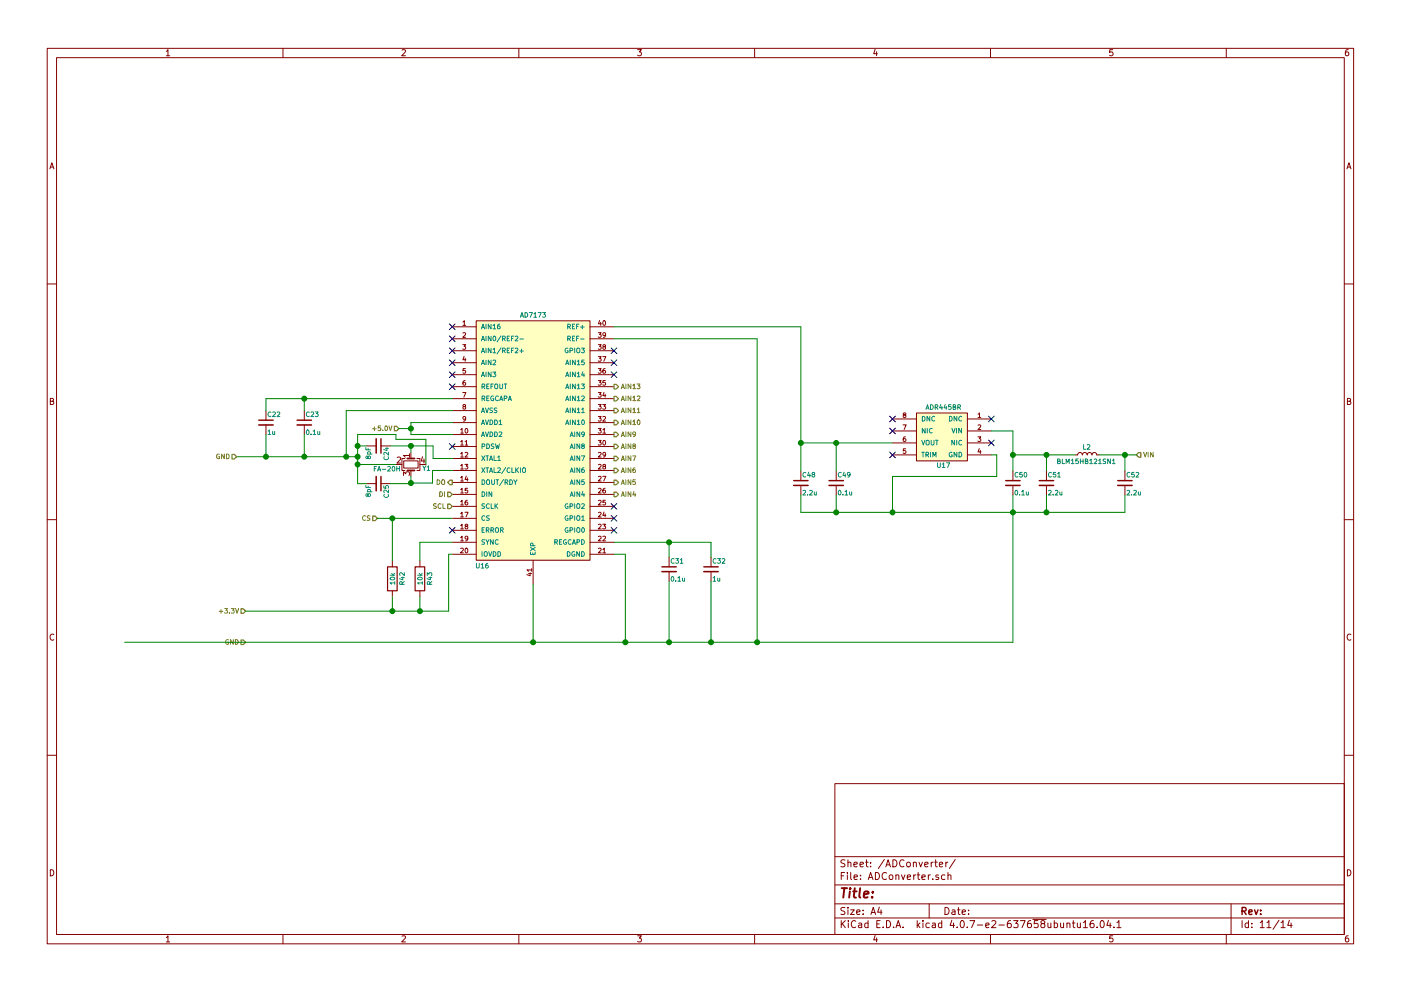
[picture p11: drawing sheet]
EESchema Schematic File Version 2
LIBS:power
LIBS:device
LIBS:switches
LIBS:relays
LIBS:motors
LIBS:transistors
LIBS:conn
LIBS:linear
LIBS:regul
LIBS:74xx
LIBS:cmos4000
LIBS:adc-dac
LIBS:memory
LIBS:xilinx
LIBS:microcontrollers
LIBS:dsp
LIBS:microchip
LIBS:analog_switches
LIBS:motorola
LIBS:texas
LIBS:intel
LIBS:audio
LIBS:interface
LIBS:digital-audio
LIBS:philips
LIBS:display
LIBS:cypress
LIBS:siliconi
LIBS:opto
LIBS:atmel
LIBS:contrib
LIBS:valves
LIBS:neuro
LIBS:neurolab-cache
EELAYER 25 0
EELAYER END
$Descr A4 11693 8268
encoding utf-8
Sheet 11 14
Title ""
Date ""
Rev ""
Comp ""
Comment1 ""
Comment2 ""
Comment3 ""
Comment4 ""
$EndDescr
$Comp
L AD7173 U16
U 1 1
P 4450 3670
F 0 "U16" H 4025 2625 39  0000 C CNN
F 1 "AD7173" H 4450 4720 39  0000 C CNN
F 2 "SMD_Packages:LFCSP-40-1EP" H 4450 3670 39  0001 C CNN
F 3 "" H 4450 3670 39  0001 C CNN
	1    4450 3670
	1    0    0    -1  
$EndComp
Text HLabel 2050 5355 0    39   Input ~ 0
GND
Text HLabel 3330 3570 0    39   Input ~ 0
+5.0V
Text HLabel 2050 5095 0    39   Input ~ 0
+3.3V
$Comp
L C_Small C31
U 1 1
P 5585 4745
F 0 "C31" H 5595 4815 39  0000 L CNN
F 1 "0.1u" H 5595 4665 39  0000 L CNN
F 2 "Capacitors_SMD:C_0603" H 5585 4745 50  0001 C CNN
F 3 "" H 5585 4745 50  0001 C CNN
	1    5585 4745
	1    0    0    -1  
$EndComp
$Comp
L C_Small C32
U 1 1
P 5935 4745
F 0 "C32" H 5945 4815 39  0000 L CNN
F 1 "1u" H 5945 4665 39  0000 L CNN
F 2 "Capacitors_SMD:C_0603" H 5935 4745 50  0001 C CNN
F 3 "" H 5935 4745 50  0001 C CNN
	1    5935 4745
	1    0    0    -1  
$EndComp
Wire Wire Line
	5585 4645 5585 4520
Wire Wire Line
	5125 4520 5935 4520
Wire Wire Line
	5935 4520 5935 4645
Connection ~ 5585 4520
Wire Wire Line
	5935 5355 5935 4845
Wire Wire Line
	8455 5355 1040 5355
Wire Wire Line
	4450 5355 4450 4870
Wire Wire Line
	5585 4845 5585 5355
Connection ~ 5585 5355
Wire Wire Line
	6320 5355 6320 2820
Wire Wire Line
	6320 2820 5125 2820
Connection ~ 5935 5355
Connection ~ 4450 5355
Wire Wire Line
	5125 4620 5220 4620
Wire Wire Line
	5220 4620 5220 5355
Connection ~ 5220 5355
$Comp
L C_Small C23
U 1 1
P 2540 3520
F 0 "C23" H 2550 3590 39  0000 L CNN
F 1 "0.1u" H 2550 3440 39  0000 L CNN
F 2 "Capacitors_SMD:C_0603" H 2540 3520 50  0001 C CNN
F 3 "" H 2540 3520 50  0001 C CNN
	1    2540 3520
	1    0    0    -1  
$EndComp
$Comp
L C_Small C22
U 1 1
P 2220 3520
F 0 "C22" H 2230 3590 39  0000 L CNN
F 1 "1u" H 2230 3440 39  0000 L CNN
F 2 "Capacitors_SMD:C_0603" H 2220 3520 50  0001 C CNN
F 3 "" H 2220 3520 50  0001 C CNN
	1    2220 3520
	1    0    0    -1  
$EndComp
Wire Wire Line
	2220 3320 3775 3320
Wire Wire Line
	2220 3320 2220 3420
Wire Wire Line
	2540 3420 2540 3320
Connection ~ 2540 3320
Wire Wire Line
	2220 3620 2220 3805
Wire Wire Line
	2985 3805 1975 3805
Wire Wire Line
	2540 3805 2540 3620
Wire Wire Line
	3775 3420 2890 3420
Wire Wire Line
	2890 3420 2890 3805
Connection ~ 2540 3805
Text HLabel 1975 3805 0    39   Input ~ 0
GND
Connection ~ 2220 3805
Wire Wire Line
	3330 3570 3430 3570
Wire Wire Line
	3430 3520 3430 3620
Wire Wire Line
	3430 3520 3775 3520
Wire Wire Line
	3430 3620 3775 3620
Connection ~ 3430 3570
$Comp
L Crystal_GND24_Small Y1
U 1 1
P 3430 3870
F 0 "Y1" V 3460 3965 39  0000 L CNN
F 1 "FA-20H" V 3465 3555 39  0000 L CNN
F 2 "Crystals:Crystal_SMD_SeikoEpson_FA238-4pin_3.2x2.5mm" H 3430 3870 50  0001 C CNN
F 3 "" H 3430 3870 50  0001 C CNN
	1    3430 3870
	0    1    1    0   
$EndComp
$Comp
L C_Small C24
U 1 1
P 3160 3715
F 0 "C24" H 3170 3785 39  0000 L CNN
F 1 "8pF" H 3170 3635 39  0000 L CNN
F 2 "Capacitors_SMD:C_0603" H 3160 3715 50  0001 C CNN
F 3 "" H 3160 3715 50  0001 C CNN
	1    3160 3715
	0    1    1    0   
$EndComp
$Comp
L C_Small C25
U 1 1
P 3160 4030
F 0 "C25" H 3170 4100 39  0000 L CNN
F 1 "8pF" H 3170 3950 39  0000 L CNN
F 2 "Capacitors_SMD:C_0603" H 3160 4030 50  0001 C CNN
F 3 "" H 3160 4030 50  0001 C CNN
	1    3160 4030
	0    1    1    0   
$EndComp
Wire Wire Line
	3060 3715 2985 3715
Wire Wire Line
	2985 3620 2985 4030
Wire Wire Line
	2985 4030 3060 4030
Connection ~ 2985 3805
Connection ~ 2890 3805
Wire Wire Line
	3260 3715 3615 3715
Wire Wire Line
	3430 3715 3430 3770
Wire Wire Line
	3430 3970 3430 4030
Wire Wire Line
	3430 4030 3260 4030
Wire Wire Line
	3305 3870 2985 3870
Connection ~ 2985 3870
Wire Wire Line
	3555 3870 3555 3660
Wire Wire Line
	3555 3660 3305 3660
Wire Wire Line
	3305 3660 3305 3620
Wire Wire Line
	3305 3620 2985 3620
Connection ~ 2985 3715
Wire Wire Line
	3775 3820 3615 3820
Wire Wire Line
	3615 3820 3615 3715
Connection ~ 3430 3715
Wire Wire Line
	3430 4025 3610 4025
Wire Wire Line
	3610 4025 3610 3920
Wire Wire Line
	3610 3920 3775 3920
Connection ~ 3430 4025
NoConn ~ 3775 3720
NoConn ~ 5125 4420
NoConn ~ 5125 4320
NoConn ~ 5125 4220
NoConn ~ 5125 3120
NoConn ~ 5125 3020
NoConn ~ 5125 2920
Text HLabel 5125 3220 2    39   Output ~ 8
AIN13
Text HLabel 5125 3320 2    39   Output ~ 8
AIN12
Text HLabel 5125 3420 2    39   Output ~ 8
AIN11
Text HLabel 5125 3520 2    39   Output ~ 8
AIN10
Text HLabel 5125 3620 2    39   Output ~ 8
AIN9
Text HLabel 5125 3720 2    39   Output ~ 8
AIN8
Text HLabel 5125 3820 2    39   Output ~ 8
AIN7
Text HLabel 5125 3920 2    39   Output ~ 8
AIN6
Text HLabel 5125 4120 2    39   Output ~ 8
AIN4
Text HLabel 5125 4020 2    39   Output ~ 8
AIN5
Text HLabel 3775 4020 0    39   Output ~ 0
DO
Text HLabel 3775 4120 0    39   Input ~ 0
DI
Text HLabel 3775 4220 0    39   Input ~ 0
SCL
Text HLabel 3150 4320 0    39   Input ~ 0
CS
$Comp
L R R42
U 1 1
P 3275 4825
F 0 "R42" V 3355 4825 39  0000 C CNN
F 1 "10k" V 3275 4825 39  0000 C CNN
F 2 "Resistors_SMD:R_0603_HandSoldering" V 3205 4825 50  0001 C CNN
F 3 "" H 3275 4825 50  0001 C CNN
	1    3275 4825
	1    0    0    -1  
$EndComp
$Comp
L R R43
U 1 1
P 3505 4825
F 0 "R43" V 3585 4825 39  0000 C CNN
F 1 "10k" V 3505 4825 39  0000 C CNN
F 2 "Resistors_SMD:R_0603_HandSoldering" V 3435 4825 50  0001 C CNN
F 3 "" H 3505 4825 50  0001 C CNN
	1    3505 4825
	1    0    0    -1  
$EndComp
Wire Wire Line
	3275 4975 3275 5095
Wire Wire Line
	2050 5095 3745 5095
Wire Wire Line
	3505 5095 3505 4975
Wire Wire Line
	3775 4620 3745 4620
Wire Wire Line
	3745 4620 3745 5095
Connection ~ 3505 5095
Wire Wire Line
	3275 4675 3275 4320
Wire Wire Line
	3150 4320 3775 4320
Connection ~ 3275 4320
Wire Wire Line
	3505 4675 3505 4520
Wire Wire Line
	3505 4520 3775 4520
NoConn ~ 3775 4420
Connection ~ 3275 5095
$Comp
L ADR445BR U17
U 1 1
P 7875 3590
F 0 "U17" H 7875 3305 39  0000 C CNN
F 1 "ADR445BR" H 7875 3790 39  0000 C CNN
F 2 "Housings_SSOP:MSOP-8_3x3mm_Pitch0.65mm" H 7875 3590 39  0001 C CNN
F 3 "" H 7875 3590 39  0001 C CNN
	1    7875 3590
	-1   0    0    -1  
$EndComp
Text HLabel 9485 3790 2    39   Input ~ 8
VIN
$Comp
L L_Small L2
U 1 1
P 9075 3790
F 0 "L2" V 9135 3760 39  0000 L CNN
F 1 "BLM15HB121SN1" V 9015 3550 39  0000 L CNN
F 2 "Inductors_SMD:L_0603" H 9075 3790 50  0001 C CNN
F 3 "" H 9075 3790 50  0001 C CNN
	1    9075 3790
	0    -1   -1   0   
$EndComp
Wire Wire Line
	9175 3790 9485 3790
$Comp
L C_Small C50
U 1 1
P 8455 4025
F 0 "C50" H 8465 4095 39  0000 L CNN
F 1 "0.1u" H 8465 3945 39  0000 L CNN
F 2 "Capacitors_SMD:C_0603" H 8455 4025 50  0001 C CNN
F 3 "" H 8455 4025 50  0001 C CNN
	1    8455 4025
	1    0    0    -1  
$EndComp
$Comp
L C_Small C51
U 1 1
P 8735 4025
F 0 "C51" H 8745 4095 39  0000 L CNN
F 1 "2.2u" H 8745 3945 39  0000 L CNN
F 2 "Capacitors_SMD:C_0603" H 8735 4025 50  0001 C CNN
F 3 "" H 8735 4025 50  0001 C CNN
	1    8735 4025
	1    0    0    -1  
$EndComp
Wire Wire Line
	8455 3590 8455 3925
Wire Wire Line
	8735 3925 8735 3790
Wire Wire Line
	8455 4125 8455 5355
Wire Wire Line
	6685 4270 9390 4270
Wire Wire Line
	8735 4270 8735 4125
Connection ~ 8455 4270
Connection ~ 6320 5355
NoConn ~ 8275 3690
NoConn ~ 7450 3790
$Comp
L C_Small C52
U 1 1
P 9390 4025
F 0 "C52" H 9400 4095 39  0000 L CNN
F 1 "2.2u" H 9400 3945 39  0000 L CNN
F 2 "Capacitors_SMD:C_0603" H 9390 4025 50  0001 C CNN
F 3 "" H 9390 4025 50  0001 C CNN
	1    9390 4025
	1    0    0    -1  
$EndComp
Wire Wire Line
	9390 3790 9390 3925
Connection ~ 9390 3790
Wire Wire Line
	9390 4270 9390 4125
Connection ~ 8735 4270
$Comp
L C_Small C49
U 1 1
P 6980 4025
F 0 "C49" H 6990 4095 39  0000 L CNN
F 1 "0.1u" H 6990 3945 39  0000 L CNN
F 2 "Capacitors_SMD:C_0603" H 6980 4025 50  0001 C CNN
F 3 "" H 6980 4025 50  0001 C CNN
	1    6980 4025
	1    0    0    -1  
$EndComp
$Comp
L C_Small C48
U 1 1
P 6685 4025
F 0 "C48" H 6695 4095 39  0000 L CNN
F 1 "2.2u" H 6695 3945 39  0000 L CNN
F 2 "Capacitors_SMD:C_0603" H 6685 4025 50  0001 C CNN
F 3 "" H 6685 4025 50  0001 C CNN
	1    6685 4025
	1    0    0    -1  
$EndComp
Wire Wire Line
	6685 2720 6685 3925
Wire Wire Line
	6685 3690 7450 3690
Wire Wire Line
	6980 3925 6980 3690
Connection ~ 6980 3690
Wire Wire Line
	6685 4125 6685 4270
Wire Wire Line
	6980 4125 6980 4270
Connection ~ 6980 4270
Connection ~ 6685 3690
Wire Wire Line
	5125 2720 6685 2720
NoConn ~ 3775 3220
NoConn ~ 3775 3120
NoConn ~ 3775 3020
NoConn ~ 3775 2920
NoConn ~ 3775 2820
NoConn ~ 3775 2720
NoConn ~ 7450 3590
NoConn ~ 7450 3490
NoConn ~ 8275 3490
Wire Wire Line
	8275 3590 8455 3590
Wire Wire Line
	8455 3790 8975 3790
Connection ~ 8455 3790
Connection ~ 8735 3790
Wire Wire Line
	8275 3790 8320 3790
Wire Wire Line
	8320 3790 8320 3970
Wire Wire Line
	8320 3970 7450 3970
Wire Wire Line
	7450 3970 7450 4270
Connection ~ 7450 4270
$EndSCHEMATC
